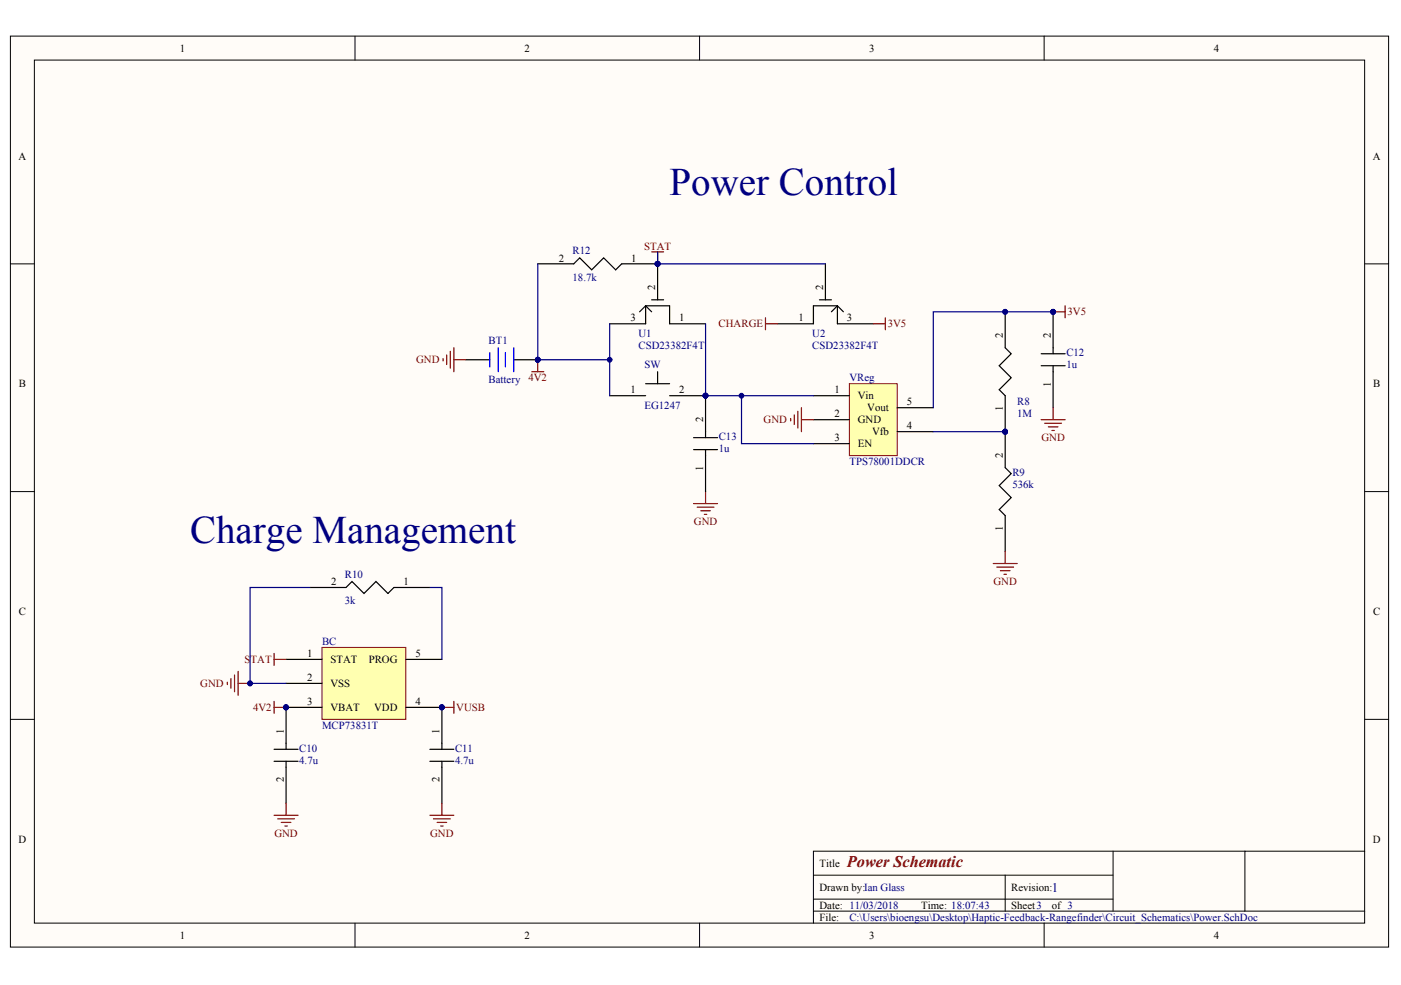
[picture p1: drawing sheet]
# Altium schematic sheet Power.SchDoc: Power Schematic
size A4; DrawnBy: Ian Glass; Revision: 1; SheetNumber: 3; SheetTotal: 3

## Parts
BC  MCP73831T  [MCP73831T]
BT1  Battery  [BAT-2]
C10  4.7u  [Capacitor 0805]
C11  4.7u  [Capacitor 0805]
C12  1u  [Capacitor 0402]
C13  1u  [Capacitor 0402]
R8  1M  [Resistor 0403]
R9  536k  [Resistor 0603]
R10  3k  [Resistor 0603]
R12  18.7k  [Resistor 0403]
SW  EG1247  [EG1247]
U1  CSD23382F4T  [CSD23382F4T]
U2  CSD23382F4T  [CSD23382F4T]
VReg  TPS78001DDCR  [TPS78001DDCR]

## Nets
3V5: C12.2 R8.2 U2.3 VReg.5(Vout)
4V2: BC.3(VBAT) BT1.1(+) C10.1 R12.2 SW.1 U1.3
CHARGE: U2.1
GND: BC.2(VSS) BT1.2(-) C10.2 C11.2 C12.1 C13.1 R9.1 R10.2 VReg.2(GND)
STAT: BC.1(STAT) R12.1 U1.2 U2.2
VUSB: BC.4(VDD) C11.1
NetBC_5: BC.5(PROG) R10.1
NetC13_2: C13.2 SW.2 U1.1 VReg.1(Vin) VReg.3(EN)
NetR8_1: R8.1 R9.2 VReg.4(Vfb)

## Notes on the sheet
- Power Control
- (near R10) Charge Management
- Title
- Drawn by:
- Date:
- Time:
- Revision:
- Sheet
- of
- File:
